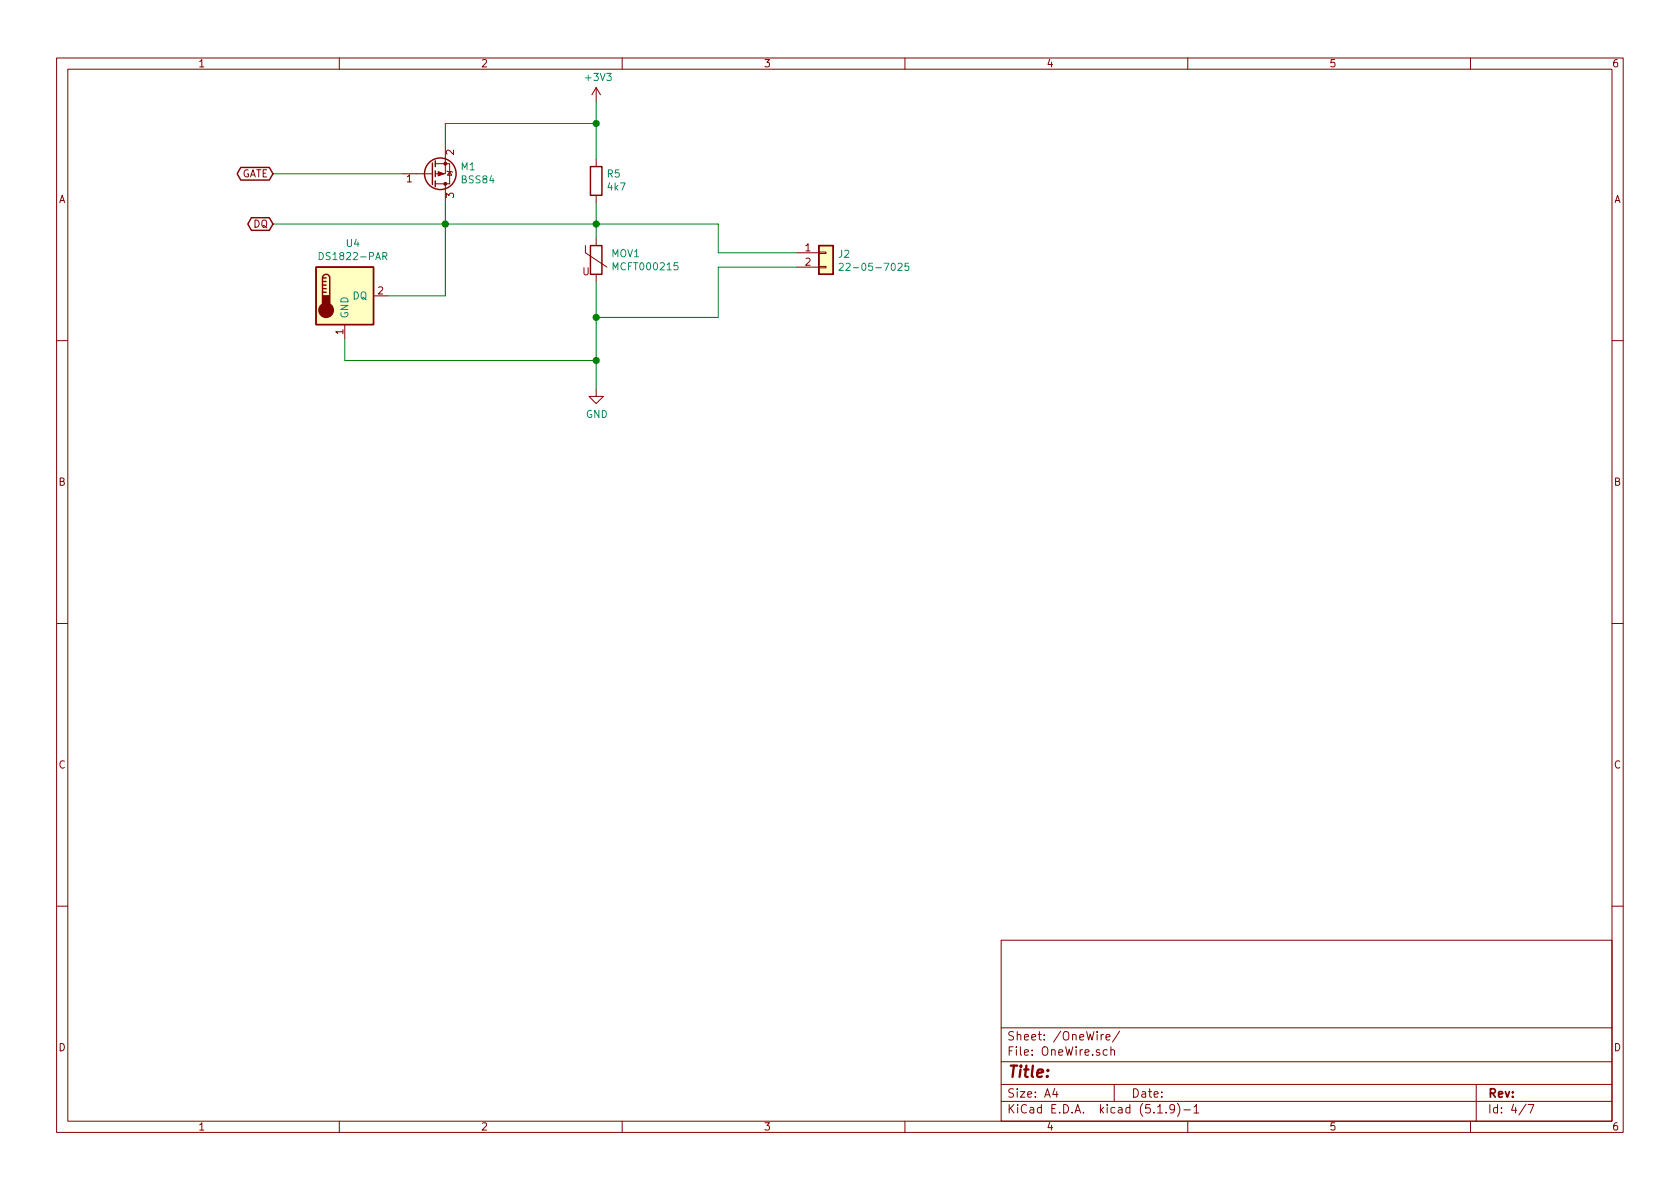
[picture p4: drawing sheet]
<svg xmlns="http://www.w3.org/2000/svg" width="297mm" height="210mm" viewBox="0 0 297 210" stroke-linecap="round" stroke-linejoin="round" font-family="sans-serif">
<g fill="none" stroke="#840000" stroke-width=".18">
<path d="M10 10.3h277v189.9h-277zM12 12.2h273v186.1h-273zM60 10.3v1.9M105.4 15.5v2.5M105.4 15.5l-.8 1.3M105.4 15.5l.8 1.3M110 10.3v1.9M160 10.3v1.9M210 10.3v1.9M260 10.3v1.9M71.1 30.7h5.4M77 29h2.5v3.5h-2.5"/>
<path d="M78.7 25.6v5.1h-1.7M78.7 32.5v3.3M79 30.2l.1 .1h.8l.1 .2M79.5 30.3l.4 .7h-.8zM105.4 28.2v1.3M105.4 34.5v1.3M61 57.4v2.5M66 52.3h2.6M103.5 43.4v1.3l3.8 2.5M105.4 42.2v1.2M105.4 48.5v1.3M141 44.7h3.8"/>
<path d="M141 47.2h3.8M144.8 47.1h1.2v.3h-1.2zM144.8 44.6h1.2v.2h-1.2zM10 60.2h2M105.4 68.8v1.3h1.3l-1.3 1.3-1.3-1.3h1.3M285 60.2h2M10 110.3h2M285 110.3h2M10 160.2h2M177 166.3h108v32h-108zM285 160.2h2M60 198.3v1.9"/>
<path d="M110 198.3v1.9M160 198.3v1.9M177 194.8h108M177 191.8h108M177 187.8h108M177 181.8h108M186.5 192.5l-.4 1h1M186.8 193v1M195.1 182.9l-.4 .3M195.6 183.4l.7-.1-.1-.3-.4-.1-.2 .2v.7h.6M195.8 185.7l-.5-.1-.3 .3 .1 .6 .2 .1 .5-.1M196.4 185.7h.1a.37 .37 0 0 1 .6 .1v.8"/>
<path d="M196.4 185.1v1.5M197 191.8v3M198 182.3l-1.3 2M204.7 196.8h.8M206.2 196.7v.1M207.7 196l-.1 .1a.48 .48 0 0 1-.6 .1l-.2-.2 .2-.6a.48 .48 0 0 1 .6 .1 1.27 1.27 0 0 1-.2 1.2l-.4 .1M208.2 195.1a1.71 1.71 0 0 1 0 2.3M209.3 196.3h1.2M210 198.3v1.9M211.1 195.8l.4-.5v1.5M211.1 196.8h.9M260 198.3v1.9"/>
<path d="M261 191.8v6.5M269.8 195.2l-1.2 2M270.2 195.3h1l-.6 1.5"/>
</g>
<g fill="none" stroke="#840000" stroke-width=".25">
<path d="M42.6 29.6h5l.7 1.1-.7 1.1h-5l-.7-1.1zM44.4 38.5h3.2l.7 1.1-.7 1.1h-3.2l-.6-1.1zM76.5 28.8v3.8M77 28.4v1.1M77 30.2v1M77 32v1M104.4 29.5h2v5h-2zM55.9 47.2h10.1v10.2h-10.1zM57 49.1a.63 .63 0 0 1 .7-.6 .63 .63 0 0 1 .6 .6v3.2M57 51.7h.7M57 51h.7M57 50.4h.7"/>
<path d="M57 49.8h.7M57 49.1v3.2M57 49.1h.7M104.4 43.4h2v5.1h-2zM144.8 43.4h2.5v5.1h-2.5z"/>
<circle cx="77.9" cy="30.7" r="2.79"/>
</g>
<g fill="#840000" stroke="#840000" stroke-width=".18">
<path d="M77.5 30.3l1 .4-1 .4z"/>
<circle cx="78.7" cy="29" r=".25"/>
<circle cx="78.7" cy="32.5" r=".25"/>
</g>
<g fill="#ffffc2" stroke="#ffffc2" stroke-width=".18">
<path d="M144.8 43.4h2.5v5.1h-2.5z"/>
<path d="M55.9 47.2h10.1v10.2h-10.1z"/>
</g>
<path d="M56.4 44.6a.64 .64 0 0 1 .8 .7 .64 .64 0 0 1-.8 .6zM67.7 45.3h.6l.1-.5-.2-.2h-.5v1.3M68 45.3l.4 .6M148.4 46.7l.5-.1 .2 .3-.1 .2-.7 .7h.8M160.7 46.6h-.7v.6l.2-.2 .4 .1 .1 .6-.2 .1-.5-.1" fill="none" stroke="#008484" stroke-width=".18"/>
<g fill="#840000" stroke="#840000" stroke-width=".25">
<path d="M57 52.3h1.3v1.9h-1.3z"/>
<circle cx="57.7" cy="54.9" r="1.27"/>
</g>
<path d="M105.4 18v10.2M48.3 39.6h78.7v5.1h14M48.3 30.7h22.8M78.7 35.8v16.5h-10.1M105.4 35.8v6.4M105.4 21.8h-26.7v3.8M61 59.9v3.8h44.4M105.4 49.8v19M141 47.2h-14v8.9h-21.6" fill="none" stroke="#008400" stroke-width=".18"/>
<g fill="#008400" stroke="#008400" stroke-width=".25">
<circle cx="105.4" cy="63.7" r=".51"/>
<circle cx="105.4" cy="21.8" r=".51"/>
<circle cx="78.7" cy="39.6" r=".51"/>
<circle cx="105.4" cy="56.1" r=".51"/>
<circle cx="105.4" cy="39.6" r=".51"/>
</g>
<text font-size="2.8" fill="#840000" x="178" y="190.5">Title:</text>
<g font-size="2.1" fill="#840000">
<text x="178" y="184">Sheet: /OneWire/</text>
<text x="178" y="186.7">File: OneWire.sch</text>
<text x="178" y="196.9">KiCad E.D.A. kicad (5.1.9)-1</text>
<text x="178" y="194.1">Size: A4</text>
<text x="200" y="194.1">Date:</text>
<text x="263" y="194.1">Rev:</text>
<text x="263" y="196.9">Id: 4/7</text>
</g>
<g font-size="1.8" fill="#840000">
<text x="35" y="11.9">1</text>
<text x="85" y="11.9">2</text>
<text x="135" y="11.9">3</text>
<text x="185" y="11.9">4</text>
<text x="235" y="11.9">5</text>
<text x="285" y="11.9">6</text>
<text x="80.3" y="27.4" transform="rotate(-90 80.3 27.4)">2</text>
<text x="10.4" y="35.9">A</text>
<text x="42.6" y="31.4">GATE</text>
<text x="71.9" y="32.3">1</text>
<text x="80.3" y="35" transform="rotate(-90 80.3 35)">3</text>
<text x="285.4" y="35.9">A</text>
<text x="44.8" y="40.3">DQ</text>
<text x="142.4" y="44.4">1</text>
<text x="142.4" y="47">2</text>
<text x="66.8" y="52.1">2</text>
<text x="103" y="48.7">U</text>
<text x="60.7" y="59.2" transform="rotate(-90 60.7 59.2)">1</text>
<text x="10.4" y="85.9">B</text>
<text x="285.4" y="85.9">B</text>
<text x="10.4" y="135.9">C</text>
<text x="285.4" y="135.9">C</text>
<text x="10.4" y="185.9">D</text>
<text x="285.4" y="185.9">D</text>
<text x="35" y="199.9">1</text>
<text x="85" y="199.9">2</text>
<text x="135" y="199.9">3</text>
<text x="185" y="199.9">4</text>
<text x="235" y="199.9">5</text>
<text x="285" y="199.9">6</text>
</g>
<g font-size="1.8" fill="#008484">
<text x="103.7" y="14.3">+3V3</text>
<text x="81.6" y="30.1">M1</text>
<text x="81.7" y="32.4">BSS84</text>
<text x="107.4" y="31.4">R5</text>
<text x="107.5" y="33.7">4k7</text>
<text x="57" y="46">DS1822-PAR</text>
<text x="61.3" y="43.7">U4</text>
<text x="108.2" y="45.5">MOV1</text>
<text x="108.7" y="47.8">MCFT000215</text>
<text x="148.3" y="45.6">J2</text>
<text x="150" y="47.9">22-05-7025</text>
<text x="62.4" y="53">DQ</text>
<text x="61.6" y="56.4" transform="rotate(-90 61.6 56.4)">GND</text>
<text x="103.6" y="73.9">GND</text>
</g>
</svg>
